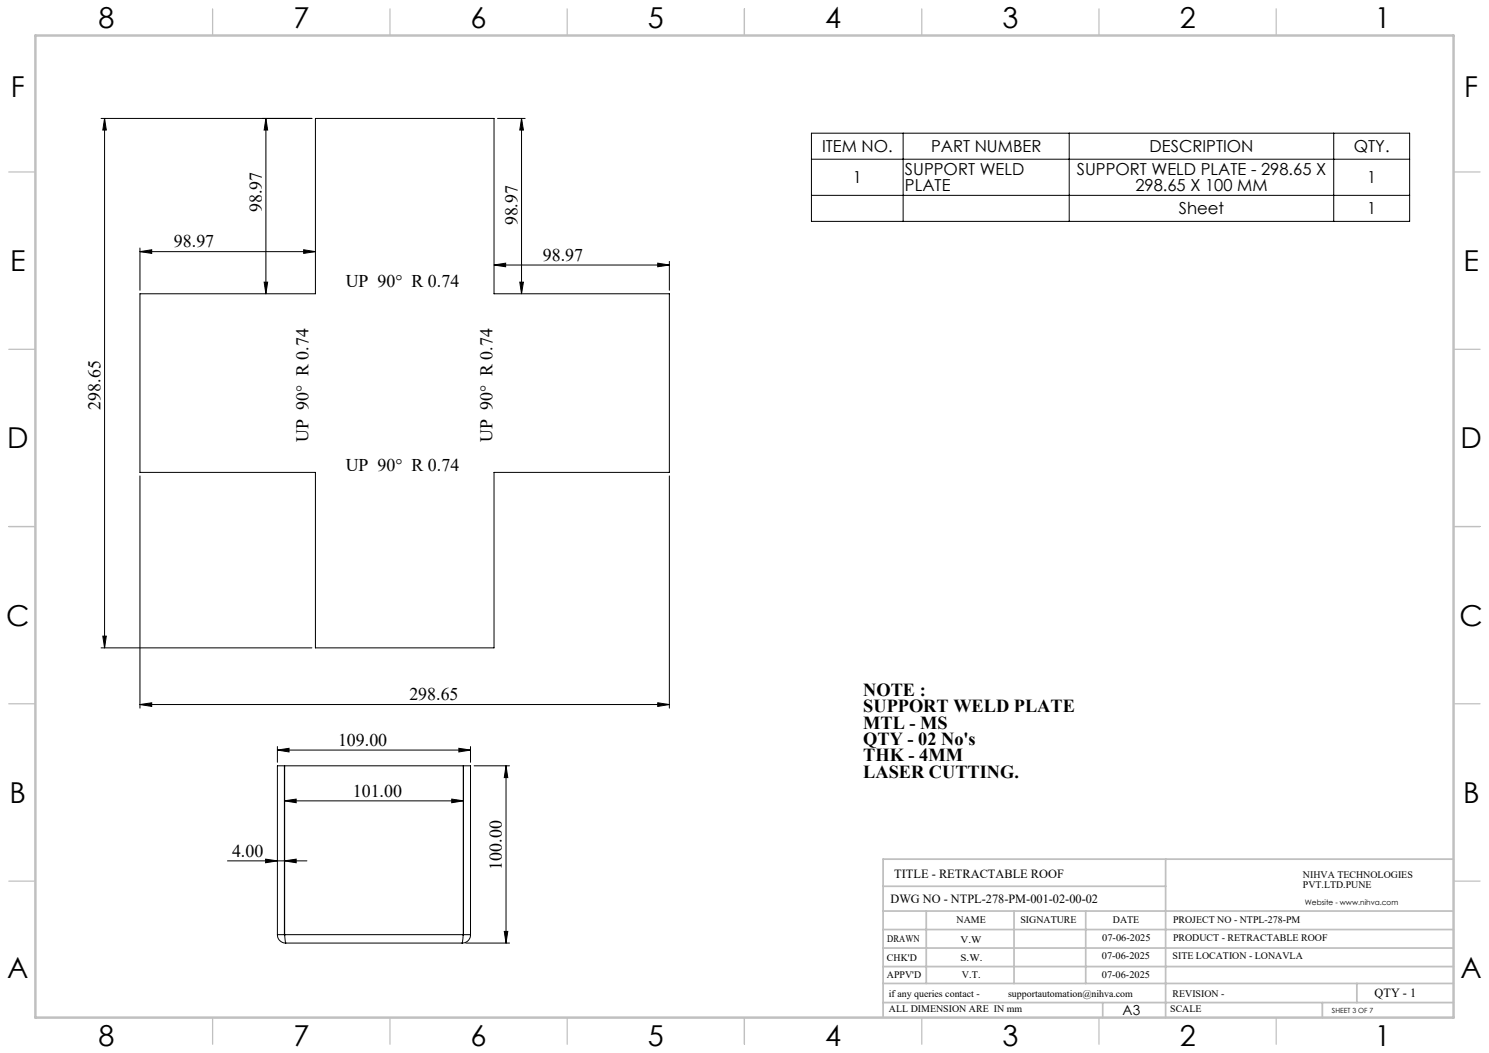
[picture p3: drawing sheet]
<svg xmlns="http://www.w3.org/2000/svg" width="420mm" height="297mm" viewBox="0 0 420 297" stroke-linecap="round" stroke-linejoin="round" font-family="sans-serif">
<g fill="none" stroke="#000" stroke-width=".28">
<path d="M28.5 33.4h59.5M29.5 33.4v149.3M29.5 33.4l.5 3.3h-1zM75 33.4v49.5M75 33.4l.5 3.3h-1zM140.3 33.4h7.8M147.1 33.4l.5 3.3h-1zM147.1 33.4v49.5M228.9 37.6h168.7v24.8h-168.7zM254.7 37.6v24.8M301.6 37.6v24.8M376.2 37.6v24.8"/>
<path d="M228.9 44.9h168.7M228.9 55.1h168.7M39.5 71l3.3-.6v1.1zM39.5 70v11.9M39.5 71h49.5M74.5 79.6h1l-.5 3.3zM85.7 70.4l3.3 .6-3.3 .5zM139.3 74.8l3.3-.6v1zM139.3 74.8h49.5M146.6 79.6h1l-.5 3.3zM185.5 74.2l3.3 .6-3.3 .4zM188.8 73.7v8.2"/>
<path d="M39.5 82.9h49.5v-49.5h50.3v49.5h49.5v50.3h-49.5v49.5h-50.3v-49.5h-49.5zM39.5 134.2v65.5M188.8 134.2v65.5M29 179.4h1l-.5 3.3zM28.5 182.7h59.5M39.5 198.7l3.3-.5v1zM39.5 198.7h149.3M185.5 198.2l3.3 .5-3.3 .5zM78.2 211.6l3.3-.5v1zM78.2 210.6v4.4M78.2 211.6h54.5M129.4 211.1l3.3 .5-3.3 .5z"/>
<path d="M132.7 210.6v4.4M133.7 216h10M142.7 216l.5 3.3h-1zM142.7 216v50M80.2 225.9l3.3-.5v1zM80.2 225.9h50.5M127.4 225.4l3.3 .5-3.3 .5zM64.2 242.8h22.4M74.9 242.3l3.3 .5-3.3 .5zM80.2 242.8l3.3-.5v1zM78.2 263.6a2.31 2.31 0 0 0 2.4 2.4M78.2 263.6h2"/>
<path d="M78.2 263.6v-47.6h2v47.6M80.2 263.6l.1 .3M80.3 263.6l.3 2.4M80.3 263.6h50.4M80.3 263.6v-47.6h50.4v47.6M80.6 266h49.8M130.7 263.6l-.3 2.4M130.7 263.6l-.1 .3M130.7 263.6h2M130.7 263.6v-47.6h2v47.6M131.4 266h12.3M132.7 263.6a2.28 2.28 0 0 1-2.3 2.4"/>
<path d="M142.2 262.7h1l-.5 3.3z"/>
</g>
<g fill="none" stroke="#c0c0c0" stroke-width=".35">
<path d="M60 2.5v7.5M110 2.5v7.5M160 2.5v7.5M210 2.5v7.5M260 2.5v7.5M310 2.5v7.5M360 2.5v7.5M2.5 48.5h7.5M410 48.5h7.5M2.5 98.5h7.5M410 98.5h7.5M2.5 148.5h7.5"/>
<path d="M410 148.5h7.5M2.5 198.5h7.5M410 198.5h7.5M2.5 248.5h7.5M410 248.5h7.5M60 287v7.5M110 287v7.5M160 287v7.5M210 287v7.5M260 287v7.5M310 287v7.5M360 287v7.5"/>
</g>
<g fill="none" stroke="#c0c0c0" stroke-width=".5">
<path d="M249.1 257h160.9M249.1 250h79.7M261.3 257v20.4M286 257v20.4M306.2 257v20.4M328.8 242.3v44.7M410 242.3h-160.9v44.7M249.1 272.6h160.9M249.1 267.4h160.9M249.1 262.2h160.9M249.1 277.4h160.9M382.7 277.4v5.4"/>
<path d="M249.1 282.8h160.9M311 282.8v4.2M373 282.8v4.2"/>
</g>
<path d="M10 10h400v277h-400z" fill="none" stroke="#c0c0c0" stroke-width=".7"/>
<g fill="#000">
<path d="M29.5 33.4l.5 3.3h-1zM29 179.4h1l-.5 3.3zM147.1 33.4l.5 3.3h-1zM146.6 79.6h1l-.5 3.3z"/>
<path d="M85.7 70.4l3.3 .6-3.3 .5zM39.5 71l3.3-.6v1.1zM185.5 74.2l3.3 .6-3.3 .4zM139.3 74.8l3.3-.6v1z"/>
<path d="M74.5 79.6h1l-.5 3.3zM75 33.4l.5 3.3h-1z"/>
<path d="M39.5 198.7l3.3-.5v1zM185.5 198.2l3.3 .5-3.3 .5z"/>
<path d="M78.2 211.6l3.3-.5v1zM129.4 211.1l3.3 .5-3.3 .5z"/>
<path d="M142.7 216l.5 3.3h-1zM142.2 262.7h1l-.5 3.3z"/>
<path d="M127.4 225.4l3.3 .5-3.3 .5zM80.2 225.9l3.3-.5v1z"/>
<path d="M80.2 242.8l3.3-.5v1zM74.9 242.3l3.3 .5-3.3 .5z"/>
</g>
<g font-size="8.1">
<text x="27.8" y="8">8</text>
<text x="82.8" y="8">7</text>
<text x="132.8" y="8">6</text>
<text x="182.8" y="8">5</text>
<text x="232.8" y="8">4</text>
<text x="282.8" y="8">3</text>
<text x="332.8" y="8">2</text>
<text x="387.8" y="8">1</text>
<text x="3" y="27.2">F</text>
<text x="413" y="27.2">F</text>
<text x="2.8" y="76.5">E</text>
<text x="412.8" y="76.5">E</text>
<text x="2" y="126.5">D</text>
<text x="412" y="126.5">D</text>
<text x="1.7" y="176.5">C</text>
<text x="411.7" y="176.5">C</text>
<text x="2.7" y="226.5">B</text>
<text x="412.7" y="226.5">B</text>
<text x="2" y="275.7">A</text>
<text x="412" y="275.7">A</text>
<text x="27.8" y="295">8</text>
<text x="82.8" y="295">7</text>
<text x="132.8" y="295">6</text>
<text x="182.8" y="295">5</text>
<text x="232.8" y="295">4</text>
<text x="282.8" y="295">3</text>
<text x="332.8" y="295">2</text>
<text x="387.8" y="295">1</text>
</g>
<g font-size="5.2">
<text x="243.5" y="196.3">NOTE :</text>
<text x="243.5" y="200.9">SUPPORT WELD PLATE</text>
<text x="243.5" y="205.5">MTL - MS</text>
<text x="243.5" y="210.2">QTY - 02 No's</text>
<text x="243.5" y="214.8">THK - 4MM</text>
<text x="243.5" y="219.4">LASER CUTTING.</text>
</g>
<g font-size="5">
<text x="73.8" y="59.8" transform="rotate(-90 73.8 59.8)">98.97</text>
<text x="145.9" y="63.6" transform="rotate(-90 145.9 63.6)">98.97</text>
<text x="49.1" y="69.7">98.97</text>
<text x="153.1" y="73.5">98.97</text>
<text x="97.5" y="80.9">UP 90° R 0.74</text>
<text x="28.3" y="115.6" transform="rotate(-90 28.3 115.6)">298.65</text>
<text x="87" y="124.7" transform="rotate(-90 87 124.7)">UP 90° R 0.74</text>
<text x="138.9" y="124.7" transform="rotate(-90 138.9 124.7)">UP 90° R 0.74</text>
<text x="97.5" y="132.8">UP 90° R 0.74</text>
<text x="115.5" y="197.5">298.65</text>
<text x="95.3" y="210.4">109.00</text>
<text x="99.5" y="224.7">101.00</text>
<text x="65.5" y="241.6">4.00</text>
<text x="141.6" y="245.3" transform="rotate(-90 141.6 245.3)">100.00</text>
</g>
<g font-size="4.7">
<text x="231.9" y="42.9">ITEM NO.</text>
<text x="262.6" y="42.9">PART NUMBER</text>
<text x="324.3" y="42.9">DESCRIPTION</text>
<text x="381.9" y="42.9">QTY.</text>
<text x="240.5" y="51.7">1</text>
<text x="255.3" y="49.4">SUPPORT WELD</text>
<text x="255.3" y="53.9">PLATE</text>
<text x="303.7" y="49.4">SUPPORT WELD PLATE - 298.65 X</text>
<text x="320.3" y="53.9">298.65 X 100 MM</text>
<text x="385.6" y="51.7">1</text>
<text x="332.5" y="60.4">Sheet</text>
<text x="385.6" y="60.4">1</text>
</g>
<text font-size="3.9" x="316.7" y="286.4">A3</text>
<g font-size="3.5">
<text x="252.2" y="247.6">TITLE - RETRACTABLE ROOF</text>
<text x="251.2" y="254.7">DWG NO - NTPL-278-PM-001-02-00-02</text>
<text x="387.7" y="281.1">QTY - 1</text>
</g>
<g font-size="2.8">
<text x="367.5" y="247.6">NIHVA TECHNOLOGIES</text>
<text x="367.5" y="250.5">PVT.LTD.PUNE</text>
<text x="269.8" y="260.3">NAME</text>
<text x="287.8" y="260.3">SIGNATURE</text>
<text x="313.9" y="260.4">DATE</text>
<text x="330.9" y="260.4">PROJECT NO - NTPL-278-PM</text>
<text x="250.3" y="265.6">DRAWN</text>
<text x="270.9" y="266.1">V.W</text>
<text x="310.9" y="265.5">07-06-2025</text>
<text x="330.9" y="265.5">PRODUCT - RETRACTABLE ROOF</text>
<text x="250.2" y="271.1">CHK'D</text>
<text x="250.2" y="275.8">APPV'D</text>
<text x="270.9" y="271.1">S.W.</text>
<text x="271.3" y="275.8">V.T.</text>
<text x="310.8" y="270.6">07-06-2025</text>
<text x="310.8" y="275.8">07-06-2025</text>
<text x="330.7" y="270.6">SITE LOCATION - LONAVLA</text>
<text x="250.7" y="281.1">if any queries contact -</text>
<text x="284.3" y="281.1">supportautomation@nihva.com</text>
<text x="330.7" y="281.1">REVISION -</text>
<text x="250.7" y="285.6">ALL DIMENSION ARE IN mm</text>
<text x="330.1" y="285.6">SCALE</text>
</g>
<text font-size="2.1" x="368.1" y="255.1">Website - www.nihva.com</text>
<text font-size="2" x="375.7" y="285.6">SHEET 3 OF 7</text>
</svg>
